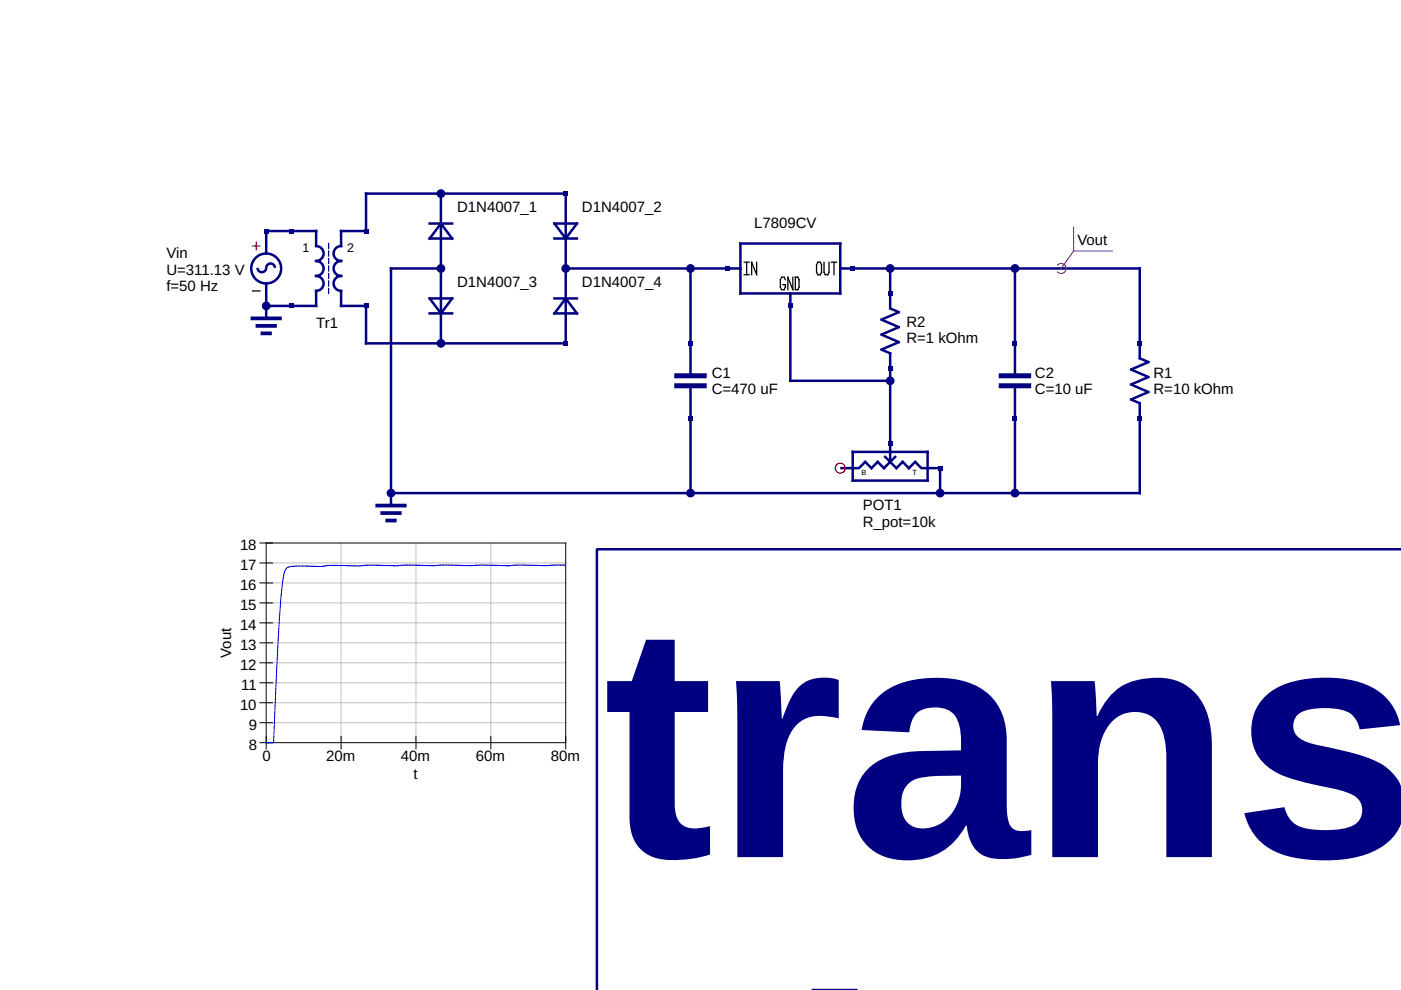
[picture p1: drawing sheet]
<svg xmlns="http://www.w3.org/2000/svg" width="297mm" height="210mm" viewBox="0 0 297 210" stroke-linecap="round" stroke-linejoin="round" font-family="sans-serif">
<g fill="none" stroke="#000080" stroke-width=".53">
<path d="M54.6 56.8a.93 .93 0 0 0 .9 .9 .93 .93 0 0 0 .9-.9 .93 .93 0 0 1 1-.9 .93 .93 0 0 1 .9 .9M56.4 53.7v-4.7h10.6v3.2a1.59 1.59 0 0 1 1.6 1.5 1.59 1.59 0 0 1-1.6 1.6 1.59 1.59 0 0 1 1.6 1.6 1.59 1.59 0 0 1-1.6 1.6 1.59 1.59 0 0 1 1.6 1.6 1.59 1.59 0 0 1-1.6 1.6v3.2h-10.6M77.6 41h42.3v31.8h-42.3v-7.9h-5.3v-3.2a1.59 1.59 0 0 1-1.6-1.6 1.59 1.59 0 0 1 1.6-1.6 1.59 1.59 0 0 1-1.6-1.6 1.59 1.59 0 0 1 1.6-1.6 1.59 1.59 0 0 1-1.6-1.6 1.59 1.59 0 0 1 1.6-1.5v-3.2h5.3zM91.1 47.4h4.8M93.5 41v31.8M93.5 47.4l2.4 3.2h-4.8zM93.5 56.9h-10.6v50.3M117.6 47.4h4.7l-2.4 3.2zM117.6 50.6h4.7M119.9 56.9h37.1M146.4 56.9v22.8M157 51.6h21.1v10.6h-21.1z"/>
<path d="M178.1 56.9h63.5v19.1l1.9 .8-3.7 1.6 3.7 1.5-3.7 1.6 3.7 1.6-3.7 1.6 1.8 .8v19h-158.7M188.7 56.9v8.5l1.9 .8-3.7 1.6 3.7 1.6-3.7 1.5 3.7 1.6-3.7 1.6 1.8 .8v23M215.2 56.9v22.8M56.4 60.1v7.4M91.1 66.4h4.8M91.1 63.3h4.8l-2.4 3.1zM117.6 63.3h4.7M119.9 63.3l2.4 3.1h-4.7zM167.6 62.2v18.5h21.1M146.4 81.8v22.7M180.8 95.8h15.9v6.1h-15.9zM187.7 96.9l2.4 2.4 1.3-1.4 1.3 1.4 1.3-1.4 1.3 1.4h4v5.2"/>
<path d="M189.8 96.9l-2.4 2.4-1.3-1.4-1.3 1.4-1.4-1.4-1.3 1.4h-4M215.2 81.8v22.7M297.1 116.5h-170.5v93.5"/>
<circle cx="56.4" cy="56.9" r="3.2"/>
</g>
<path d="M69.7 51.6v10.6" fill="none" stroke="#000080" stroke-width=".26" stroke-dasharray="1.1 .5"/>
<path d="M53.5 52.2h1.6M54.3 51.4v1.6" fill="none" stroke="#f00" stroke-width=".26"/>
<path d="M157.8 58.2h1M157.8 55.6h1M158.3 55.6v2.6M160.4 55.6v2.6l-1-2.6v2.6M166.5 59.3l-.3-.5h-.5l-.3 .5v1.6l.3 .5h.5l.3-.5v-.5h-.5M168.1 58.8v2.6l-1.1-2.6v2.6M168.6 58.8h.6l.2 .5v1.6l-.2 .5h-.6zM173.4 55.6h.5l.3 .5v1.6l-.3 .5h-.5l-.3-.5v-1.6zM174.7 55.6v2.1l.3 .5h.5l.3-.5v-2.1M176.3 55.6h1.1M176.8 55.6v2.6M53.5 61.7h1.6" fill="none" stroke="#000" stroke-width=".26"/>
<path d="M53.5 67.5h5.9M54.6 69.1h3.7M55.6 70.7h1.6M80 107.2h5.8M81 108.8h3.8M82.1 110.4h1.6" fill="none" stroke="#000080" stroke-width=".79"/>
<path d="M143.5 79.7h5.8M212.3 79.7h5.8M143.5 81.8h5.8M212.3 81.8h5.8" fill="none" stroke="#000080" stroke-width="1.1"/>
<path d="M224.2 56.2a1.06 1.06 0 0 1 1.5 0 1.06 1.06 0 0 1 0 1.5 1.06 1.06 0 0 1-1.5 0M227.6 53.2l-2.6 3.7M227.6 48.2v5M227.6 53.2h8.2" fill="none" stroke="#800080" stroke-width=".21"/>
<g fill="#000080">
<path d="M61.2 48.5h1.1v1h-1.1z"/>
<path d="M77.1 48.5h1v1h-1z"/>
<path d="M77.1 64.3h1v1.1h-1z"/>
<path d="M61.2 64.3h1.1v1.1h-1.1z"/>
<path d="M55.9 48.5h1.1v1h-1.1z"/>
</g>
<g fill="#000080" stroke="#000080" stroke-width=".26">
<circle cx="56.4" cy="64.9" r=".79"/>
<circle cx="93.5" cy="72.8" r=".79"/>
<circle cx="93.5" cy="56.9" r=".79"/>
<circle cx="93.5" cy="41" r=".79"/>
<circle cx="119.9" cy="56.9" r=".79"/>
</g>
<g fill="#000080">
<path d="M119.4 40.5h1.1v1.1h-1.1z"/>
<path d="M119.4 72.3h1.1v1h-1.1z"/>
<path d="M153.8 56.4h1.1v1.1h-1.1z"/>
<path d="M167 64.3h1.1v1.1h-1.1z"/>
<path d="M180.3 56.4h1v1.1h-1z"/>
<path d="M188.2 77.6h1.1v1h-1.1z"/>
<path d="M188.2 61.7h1.1v1h-1.1z"/>
</g>
<circle cx="82.9" cy="104.5" r=".79" fill="#000080" stroke="#000080" stroke-width=".26"/>
<g fill="#000080">
<path d="M145.9 88.1h1v1.1h-1z"/>
<path d="M145.9 72.3h1v1h-1z"/>
<path d="M214.7 88.1h1v1.1h-1z"/>
<path d="M214.7 72.3h1v1h-1z"/>
<path d="M241.1 88.1h1.1v1.1h-1.1z"/>
<path d="M241.1 72.3h1.1v1h-1.1z"/>
</g>
<circle cx="178.1" cy="99.3" r="1.06" fill="none" stroke="#f00" stroke-width=".26"/>
<g fill="#000080">
<path d="M188.2 93.4h1.1v1.1h-1.1z"/>
<path d="M198.8 98.7h1v1.1h-1z"/>
</g>
<g fill="#000080" stroke="#000080" stroke-width=".26">
<circle cx="146.4" cy="56.9" r=".79"/>
<circle cx="188.7" cy="56.9" r=".79"/>
<circle cx="188.7" cy="80.7" r=".79"/>
<circle cx="215.2" cy="56.9" r=".79"/>
<circle cx="146.4" cy="104.5" r=".79"/>
<circle cx="199.3" cy="104.5" r=".79"/>
<circle cx="215.2" cy="104.5" r=".79"/>
</g>
<path d="M56.4 119.4h63.5M72.3 115.1v42.4M88.2 115.1v42.4M104.1 115.1v42.4M56.4 123.6h63.5M56.4 127.8h63.5M56.4 132.1h63.5M56.4 136.3h63.5M56.4 140.5h63.5M56.4 144.8h63.5M56.4 149h63.5M56.4 153.2h63.5" fill="none" stroke="#c0c0c0" stroke-width=".21"/>
<g fill="none" stroke="#000" stroke-width=".21">
<path d="M55.1 115.1h64.8v43.7M55.1 119.4h2.7M56.4 115.1v43.7M55.1 136.3h2.7M55.1 132.1h2.7M55.1 127.8h2.7M55.1 123.6h2.7M55.1 157.5h64.8M55.1 153.2h2.7M55.1 149h2.7M55.1 144.8h2.7M55.1 140.5h2.7"/>
<path d="M72.3 156.1v2.7M88.2 156.1v2.7M104.1 156.1v2.7"/>
</g>
<path d="M119.9 119.8l-4.2 .1-5.8-.1-2.2 .2-13.3-.2-2.6 .1-5.4-.1-2.4 .2-5.4-.2-2.6 .2h-7a13.4 13.4 0 0 1-4.2 0h-2.3a2.01 2.01 0 0 0-2.3 1.5 112.9 112.9 0 0 0-1.2 14.4l-1 21.6h-1.6" fill="none" stroke="#00f" stroke-width=".21"/>
<text font-size="70.6" fill="#000080" x="127.9" y="181.7">trans</text>
<g font-size="3.2">
<text x="96.9" y="45">D1N4007_1</text>
<text x="123.4" y="45">D1N4007_2</text>
<text x="159.9" y="48.4">L7809CV</text>
<text x="228.4" y="51.9">Vout</text>
<text x="35.3" y="54.8">Vin</text>
<text x="35.3" y="58.2">U=311.13 V</text>
<text x="35.3" y="61.6">f=50 Hz</text>
<text x="96.9" y="60.9">D1N4007_3</text>
<text x="123.4" y="60.9">D1N4007_4</text>
<text x="67" y="69.6">Tr1</text>
<text x="192.2" y="69.3">R2</text>
<text x="192.2" y="72.8">R=1 kOhm</text>
<text x="150.9" y="80.2">C1</text>
<text x="150.9" y="83.6">C=470 uF</text>
<text x="219.4" y="80.2">C2</text>
<text x="219.4" y="83.6">C=10 uF</text>
<text x="244.6" y="80.2">R1</text>
<text x="244.6" y="83.6">R=10 kOhm</text>
<text x="182.9" y="108.2">POT1</text>
<text x="182.9" y="111.7">R_pot=10k</text>
<text x="50.9" y="116.7">18</text>
<text x="50.9" y="125.2">16</text>
<text x="50.9" y="121">17</text>
<text x="50.9" y="129.4">15</text>
<text x="50.9" y="137.9">13</text>
<text x="50.9" y="133.7">14</text>
<text x="49" y="139.5" transform="rotate(-90 49 139.5)">Vout</text>
<text x="50.9" y="142.1">12</text>
<text x="51.1" y="146.4">11</text>
<text x="50.9" y="150.6">10</text>
<text x="52.7" y="154.8">9</text>
<text x="52.7" y="159.1">8</text>
<text x="55.6" y="161.4">0</text>
<text x="69.1" y="161.4">20m</text>
<text x="85" y="161.4">40m</text>
<text x="100.9" y="161.4">60m</text>
<text x="116.8" y="161.4">80m</text>
<text x="87.7" y="165.1">t</text>
</g>
<g font-size="2.6">
<text x="64.1" y="53.5">1</text>
<text x="73.6" y="53.5">2</text>
</g>
<g font-size="1.6">
<text x="182.6" y="100.7">B</text>
<text x="193.5" y="100.7">T</text>
</g>
</svg>
